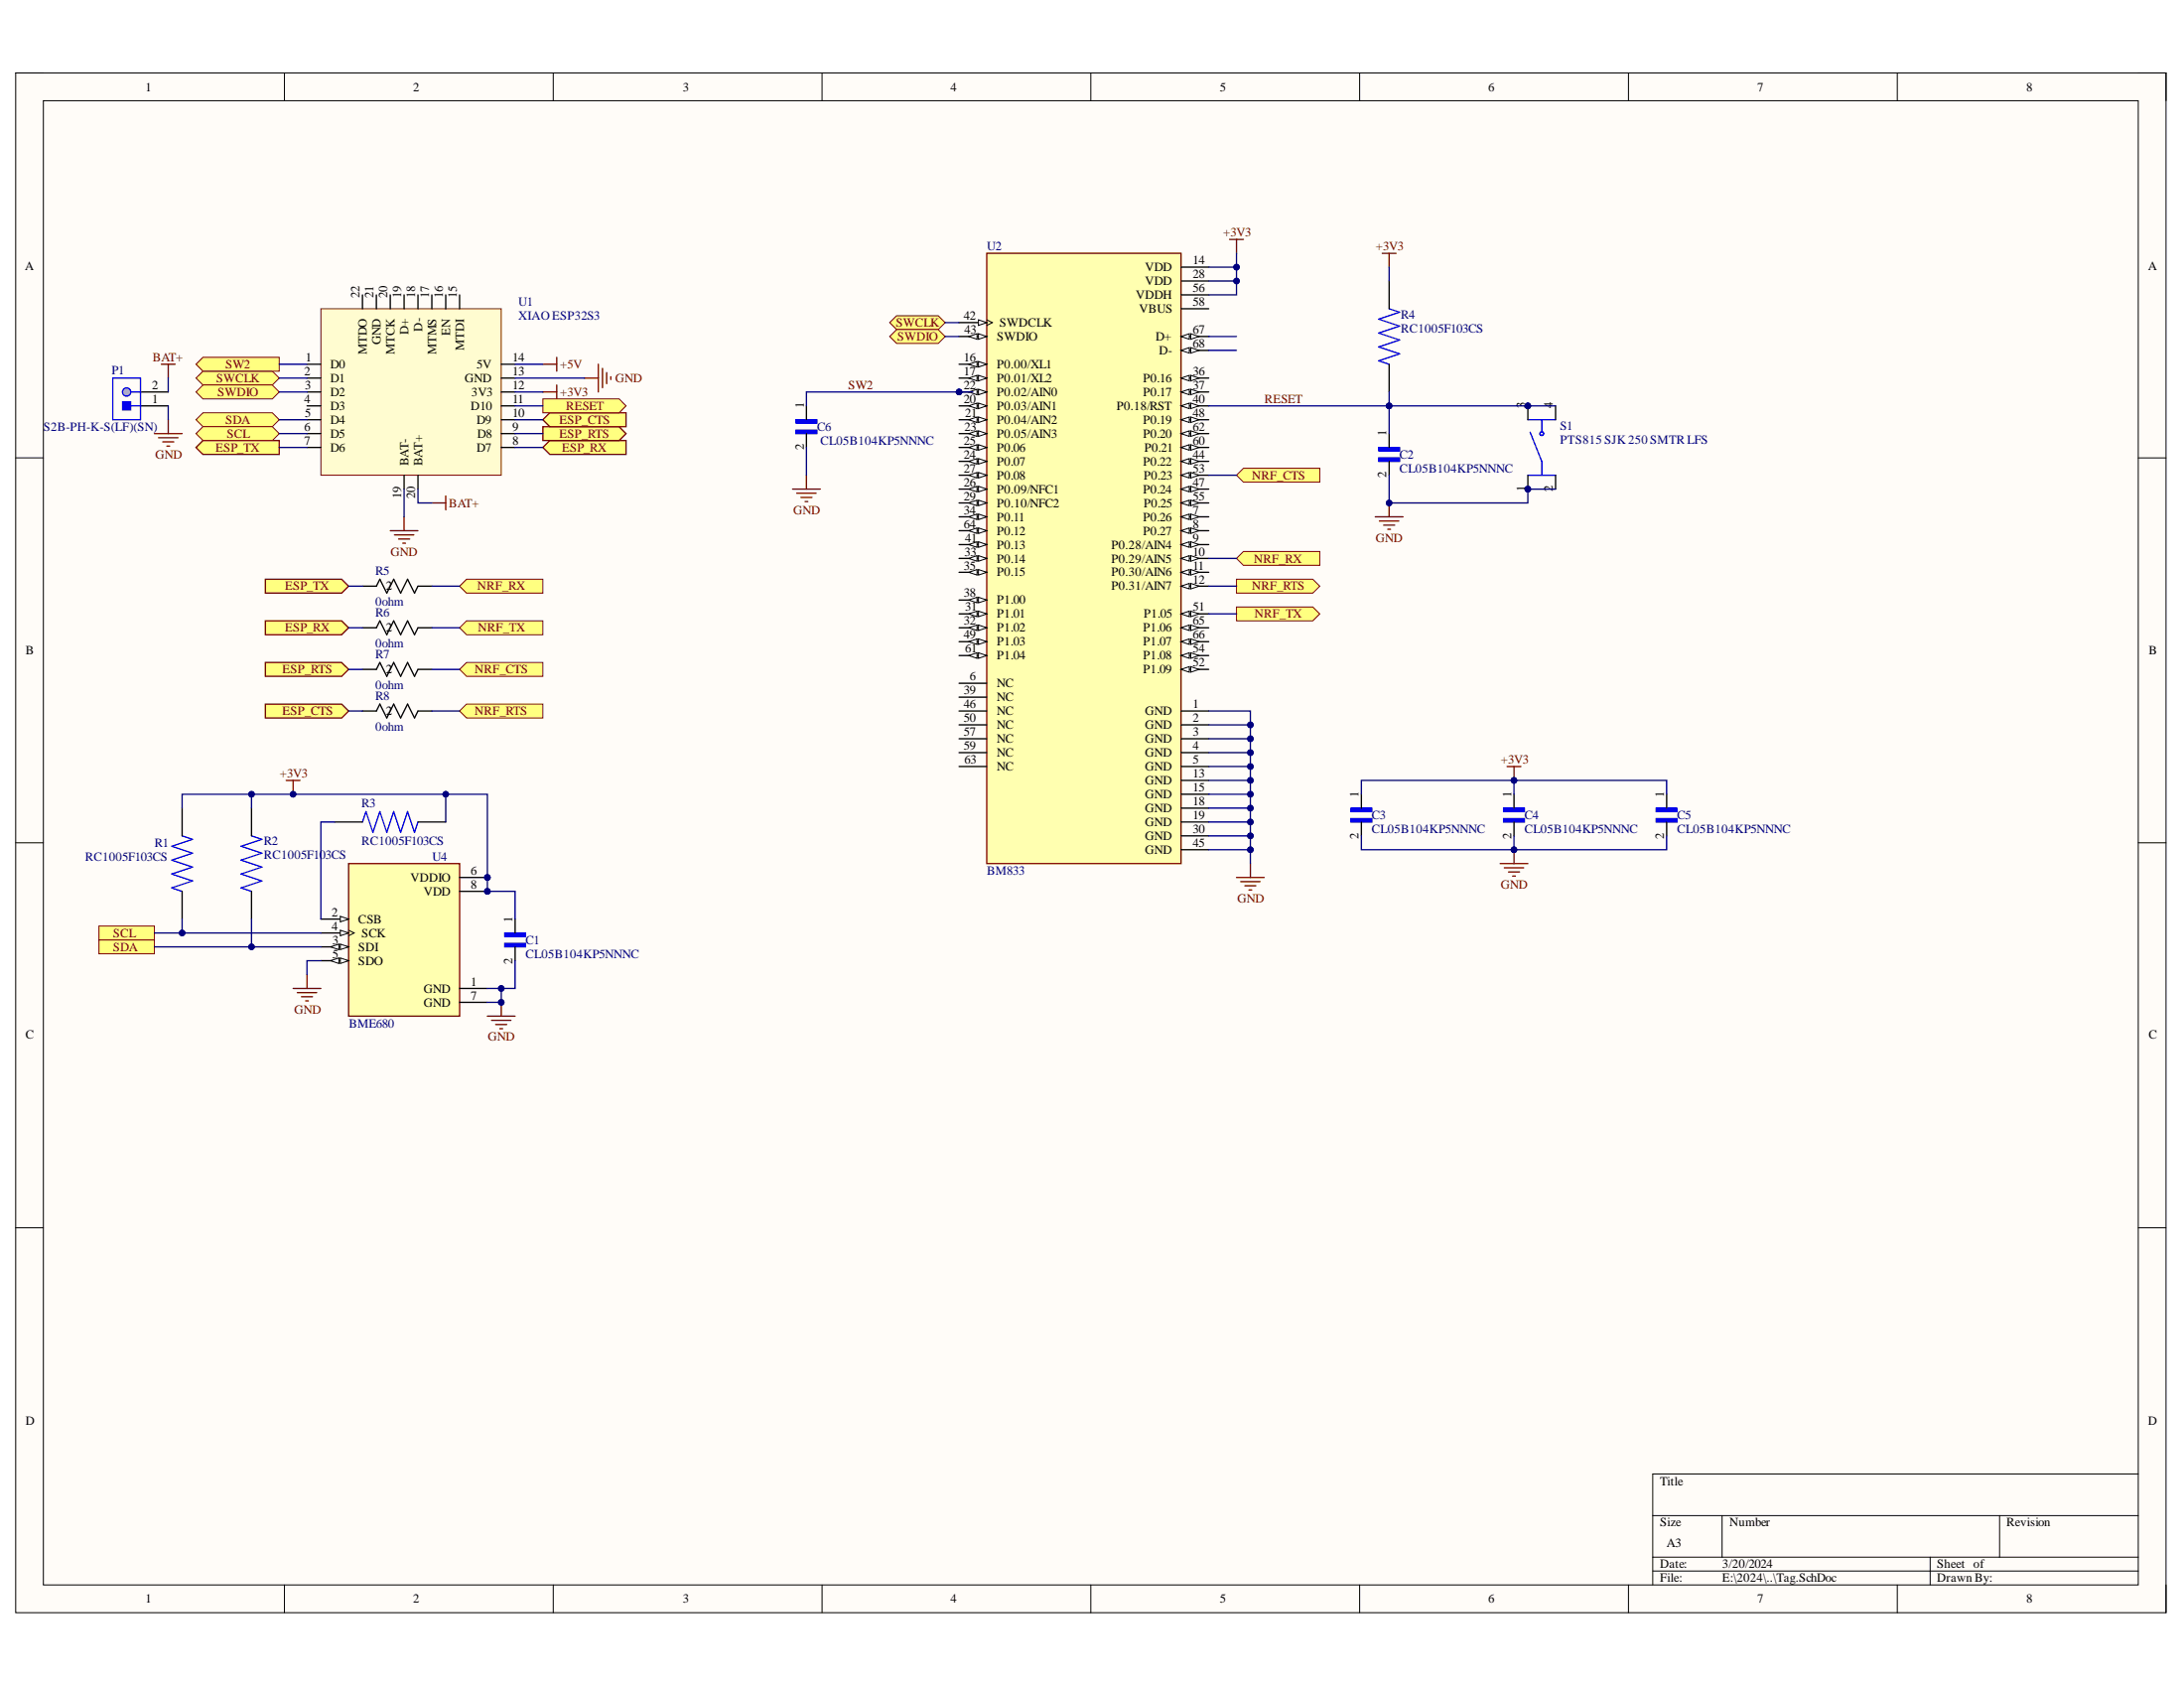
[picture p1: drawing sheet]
# Altium project ESP32S3_NRF52_Tag.PrjPcb
1 sheet, 19 parts. Net scope: global (net labels, ports and power ports of the same name join across sheets).
Board file: Tag.PcbDoc

## Sheet Tag.SchDoc
size A3; SheetNumber: 1; SheetTotal: 1

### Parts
C1  CL05B104KP5NNNC  [CAPC1005X55N]
C2  CL05B104KP5NNNC  [CAPC1005X55N]
C3  CL05B104KP5NNNC  [CAPC1005X55N]
C4  CL05B104KP5NNNC  [CAPC1005X55N]
C5  CL05B104KP5NNNC  [CAPC1005X55N]
C6  CL05B104KP5NNNC  [CAPC1005X55N]
P1  S2B-PH-K-S(LF)(SN)  [JST-S2B-PH-K-S_V]
R1  RC1005F103CS  [RESC1005X40N]
R2  RC1005F103CS  [RESC1005X40N]
R3  RC1005F103CS  [RESC1005X40N]
R4  RC1005F103CS  [RESC1005X40N]
R5  0ohm  [RC0402N_YAG]
R6  0ohm  [RC0402N_YAG]
R7  0ohm  [RC0402N_YAG]
R8  0ohm  [RC0402N_YAG]
S1  PTS815 SJK 250 SMTR LFS  [SWITCH_SMTR LFS]
U1  XIAO ESP32S3  [XIAO_ESP32S3]
U2  BM833  [XCVR_BM833]
U4  BME680  [PSON80P300X300X100-8N]

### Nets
+3V3: C1.1 C3.1 C4.1 C5.1 R1.2 R2.2 R3.1 R4.1 U1.12(3V3) U2.14(VDD) U2.28(VDD) U2.56(VDDH) U4.6(VDDIO) U4.8(VDD)
+5V: U1.14(5V)
BAT+: P1.2 U1.BAT+
GND: C1.2 C2.2 C3.2 C4.2 C5.2 C6.2 P1.1 S1.1 S1.2 U1.13(GND) U1.BAT- U2.1(GND) U2.2(GND) U2.3(GND) U2.4(GND) U2.5(GND) U2.13(GND) U2.15(GND) U2.18(GND) U2.19(GND) U2.30(GND) U2.45(GND) U4.1(GND) U4.5(SDO) U4.7(GND)
ESP_CTS: R8.2 U1.10(D9)
ESP_RTS: R7.2 U1.9(D8)
ESP_RX: R6.2 U1.8(D7)
ESP_TX: R5.2 U1.7(D6)
NRF_CTS: R7.1 U2.53(P0.23)
NRF_RTS: R8.1 U2.12(P0.31/AIN7)
NRF_RX: R5.1 U2.10(P0.29/AIN5)
NRF_TX: R6.1 U2.51(P1.05)
RESET: C2.1 R4.2 S1.3 S1.4 U1.11(D10) U2.40(P0.18/RST)
SCL: R1.1 U1.6(D5) U4.4(SCK)
SDA: R2.1 U1.5(D4) U4.3(SDI)
SW2: C6.1 U1.4(D3) U2.22(P0.02/AIN0)
SWCLK: U1.3(D2) U2.42(SWDCLK)
SWDIO: U1.2(D1) U2.43(SWDIO)
NetR3_2: R3.2 U4.2(CSB)

Not connected (* = marked no-connect by the designer): U1 1(D0) 15(MTDI) 16(EN) 17(MTMS) 18(D-) 19(BAT-) 20(BAT+) 21(GND) 22(MTDO); U2 6(NC) 7(P0.26) 8(P0.27) 9(P0.28/AIN4) 11(P0.30/AIN6) 16(P0.00/XL1) 17(P0.01/XL2) 20(P0.03/AIN1) 21(P0.04/AIN2) 23(P0.05/AIN3) 24(P0.07) 25(P0.06) 26(P0.09/NFC1) 27(P0.08) 29(P0.10/NFC2) 31(P1.01) 32(P1.02) 33(P0.14) 34(P0.11) 35(P0.15) 36(P0.16) 37(P0.17) 38(P1.00) 39(NC) 41(P0.13) 44(P0.22) 46(NC) 47(P0.24) 48(P0.19) 49(P1.03) 50(NC) 52(P1.09) 54(P1.08) 55(P0.25) 57(NC) 58(VBUS) 59(NC) 60(P0.21) 61(P1.04) 62(P0.20) 63(NC) 64(P0.12) 65(P1.06) 66(P1.07) 67(D+) 68(D-)
